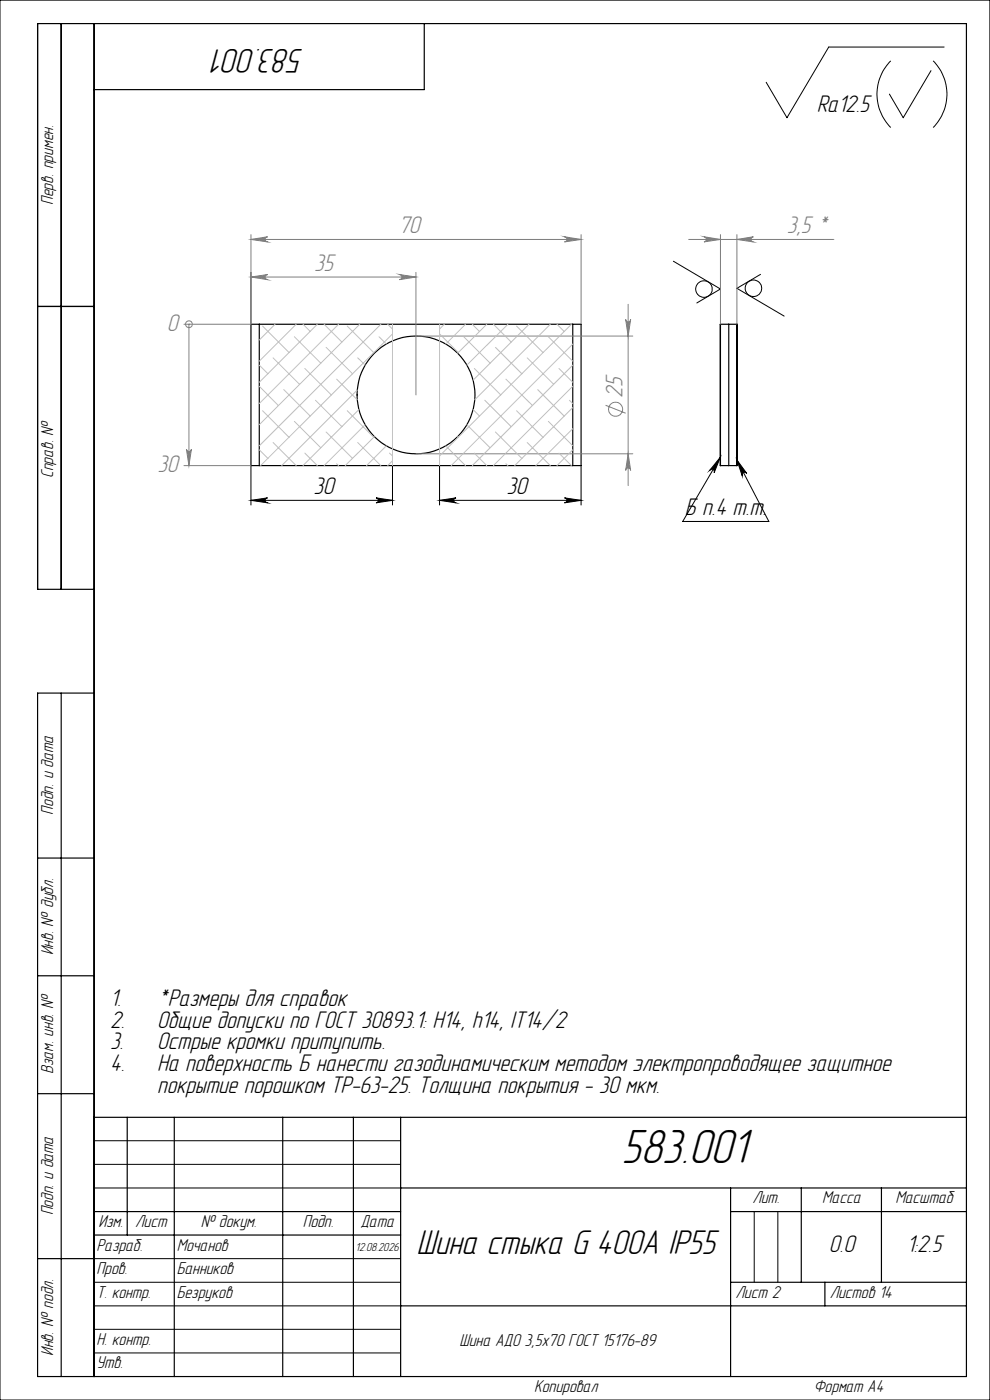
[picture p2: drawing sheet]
<svg xmlns="http://www.w3.org/2000/svg" width="210mm" height="297mm" viewBox="0 0 210 297" stroke-linecap="round" stroke-linejoin="round" font-family="sans-serif">
<g fill="none" stroke="#000" stroke-width=".25">
<path d="M13 5v120M20 5v287M90 5v14h-70M8 65h12M55 68.8h-1.8v30h1.8M55 68.8v30M55 68.8h66.5M121.5 68.8h1.8v30h-1.8M121.5 68.8v30M152.8 68.8h1.8M152.8 68.8v30M154.6 68.8h1.7"/>
<path d="M154.6 68.8v30M156.3 68.8h.1M156.3 68.8v30M55 98.8h66.5M152.8 98.8h1.8M154.6 98.8h1.7M156.3 98.8h.1M20 125h-12v-120h197v287h-197v-145h12M13 147v145M8 182h12M8 207h12M8 232h12"/>
<path d="M20 237h185M27 237v25M37 237v55M60 237v55M75 237v55M85 237v55M20 257h65M85 252h120M155 252v40M155 257h50M170 252v20M187 252v20"/>
<path d="M8 267h12M20 262h65M85 277h120M155 272h50M175 272v5"/>
<circle cx="88.2" cy="83.8" r="12.5"/>
</g>
<g fill="none" stroke="#808080" stroke-width=".21">
<path d="M53.2 50.8l3.6-.6a.55 .55 0 0 0-.6 .6 .55 .55 0 0 0 .6 .5zM53.2 58.8l3.6-.6a.55 .55 0 0 0-.6 .6 .55 .55 0 0 0 .6 .5zM53.2 49.8v19M53.2 50.8h70.1M53.2 58.8h35M84.7 58.2l3.5 .6-3.5 .5a.55 .55 0 0 0 .6-.5 .55 .55 0 0 0-.6-.6zM88.2 57.8v26M119.7 50.2l3.6 .6-3.6 .5a.55 .55 0 0 0 .6-.5 .55 .55 0 0 0-.6-.6zM123.3 49.8v19M146.1 50.8h30.8M149.3 50.2l3.5 .6-3.5 .5a.55 .55 0 0 0 .5-.5 .55 .55 0 0 0-.5-.6zM152.8 49.8v19"/>
<path d="M156.3 50.8l3.5-.6a.55 .55 0 0 0-.5 .6 .55 .55 0 0 0 .5 .5zM156.3 49.8v19M39 68.8h14.2M40.1 68.8h.1M40.1 68.8v30M88.3 71.3h45.9M132.7 67.8a.53 .53 0 0 0 .5 .5 .53 .53 0 0 0 .6-.5l-.6 3.5zM133.2 64.6v38.4M39 98.8h14.2M39.5 95.3a.53 .53 0 0 0 .6 .5 .53 .53 0 0 0 .5-.5l-.5 3.5zM88.3 96.3h45.9M128.4 86l4.3 1.7"/>
<path d="M133.2 96.3l.6 3.5a.53 .53 0 0 0-.6-.5 .53 .53 0 0 0-.5 .5z"/>
<circle cx="40.1" cy="68.8" r=".71"/>
<circle cx="130.6" cy="86.8" r="1.48"/>
</g>
<g fill="none" stroke="#000" stroke-width=".21">
<path d="M0 0h210v297h-210zM188.9 12.9a10 10 0 0 0 0 14.2M197.5 15l-5.9 10-2.9-5M197.9 12.9a10 10 0 0 1 0 14.2M200.3 10h-24.5l-8.9 15-4.4-7.5M142.8 55.4l10 5.9-5 3M161.3 58.2l-5 3 10 5.9M53.2 98.8v8.3M83.3 98.8v8.3M93.2 98.8v8.3M123.3 98.8v8.3M152.8 97l-1.3 3.3a.53 .53 0 0 0-.2-.7 .53 .53 0 0 0-.7 .2z"/>
<path d="M152.8 97l-8 13.6h18.3l-6.8-13M156.3 97.6l2.1 2.8a.55 .55 0 0 0-.7-.1 .55 .55 0 0 0-.3 .7zM53.2 106.1l3.6-.5a.53 .53 0 0 0-.6 .5 .53 .53 0 0 0 .6 .6zM53.2 106.1h30.1M79.8 105.6l3.5 .5-3.5 .6a.53 .53 0 0 0 .5-.6 .53 .53 0 0 0-.5-.5zM93.2 106.1l3.5-.5a.53 .53 0 0 0-.5 .5 .53 .53 0 0 0 .5 .6zM93.2 106.1h30.1M119.7 105.6l3.6 .5-3.6 .6a.53 .53 0 0 0 .6-.6 .53 .53 0 0 0-.6-.5zM20 242h65M20 247h65M20 252h65M160 257v15"/>
<path d="M165 257v15M20 267h65M20 272h65M20 277h65M20 282h65M20 287h65"/>
<circle cx="149.3" cy="61.3" r="1.75"/>
<circle cx="159.8" cy="61.1" r="1.75"/>
</g>
<g fill="none" stroke="#c0c0c0" stroke-width=".21">
<path d="M55 77.5l1.8 1.8M55.7 69.2l5.6 5.6M57.9 75.9l5.6 5.6M58.3 68.8l-3.3 3.3M62.4 71.4l5.7 5.6M62.8 68.8l-7.8 7.8M64.3 68.8l1.5 1.5M64.7 78.2l5.6 5.6M67.3 68.8l-12.3 12.3M68.8 68.8l3.7 3.8M69.2 73.7l5.6 5.6M71.8 68.8l-16.8 16.8"/>
<path d="M73.7 69.2l5.6 5.6M75.9 75.9l1.6 1.6M76.3 68.8l-21.3 21.3M80.4 71.4l1.6 1.6M80.8 68.8l-25.8 25.8M82.2 68.8l1.1 1M83.3 68.8v30M83.3 70.8l-28 28M93.2 68.8v30M93.2 70.8l4 4M94.3 68.8l-1.1 1M98.4 71.4l5.6 5.6"/>
<path d="M98.7 68.8l-4.2 4.2M100.2 68.8l1.5 1.5M100.6 78.2l5.6 5.6M103.3 68.8l-6.2 6.1M104.7 68.8l3.7 3.8M105.1 73.7l5.6 5.6M107.7 68.8l-8.7 8.7M109.6 69.2l5.6 5.6M111.8 75.9l5.6 5.6M112.2 68.8l-11.8 11.8M116.3 71.4l5.2 5.2M116.7 68.8l-16 16"/>
<path d="M118.1 68.8l1.6 1.5M118.6 78.2l2.9 2.9M121.2 68.8l-28 27.9M121.5 73l-25.8 25.8M121.5 77.5l-21.3 21.3M55 95.4l1.8 1.9M55 81.9l4.1 4.1M55.7 87.1l5.6 5.7M57.9 93.9l4.9 4.9M60.2 82.7l5.6 5.6M62.4 89.4l5.7 5.6M64.7 96.1l2.6 2.7"/>
<path d="M66.9 84.9l5.6 5.6M69.2 91.6l5.6 5.7M71.4 98.4l.4 .4M71.4 80.4l4.4 4.4M73.7 87.1l5.6 5.7M75.8 82.8l-16 16M75.9 93.9l4.9 4.9M76.1 86.9l-11.8 11.9M77.5 90.1l-8.7 8.7M79.4 92.6l-6.2 6.2M82 94.6l-4.2 4.2M82.6 96.1l.7 .6"/>
<path d="M83.3 97.8l-1.1 1M94.5 94.6l4.2 4.2M97.1 92.6l.1 .2M99 90.1l5 4.9M100.4 86.9l1.3 1.4M100.6 96.1l2.7 2.7M102.8 84.9l5.6 5.6M105.1 91.6l5.6 5.7M107.3 98.4l.4 .4M107.3 80.4l5.7 5.6M109.6 87.1l5.6 5.7M111.8 93.9l4.9 4.9"/>
<path d="M114.1 82.7l5.6 5.6M116.3 89.4l5.2 5.2M118.6 96.1l2.6 2.7M120.8 84.9l.7 .7M121.5 81.9l-16.8 16.9M121.5 86.5l-12.3 12.3M121.5 90.9l-7.8 7.9M121.5 95.4l-3.4 3.4"/>
</g>
<path d="M156.3 97.6l2.1 2.8a.55 .55 0 0 0-.7-.1 .55 .55 0 0 0-.3 .7zM152.8 97l-1.3 3.3a.53 .53 0 0 0-.2-.7 .53 .53 0 0 0-.7 .2z" fill="#000"/>
<g fill="#808080">
<path d="M119.7 50.2l3.6 .6-3.6 .5a.55 .55 0 0 0 .6-.5 .55 .55 0 0 0-.6-.6zM53.2 50.8l3.6-.6a.55 .55 0 0 0-.6 .6 .55 .55 0 0 0 .6 .5zM84.7 58.2l3.5 .6-3.5 .5a.55 .55 0 0 0 .6-.5 .55 .55 0 0 0-.6-.6zM53.2 58.8l3.6-.6a.55 .55 0 0 0-.6 .6 .55 .55 0 0 0 .6 .5z"/>
<path d="M149.3 50.2l3.5 .6-3.5 .5a.55 .55 0 0 0 .5-.5 .55 .55 0 0 0-.5-.6zM156.3 50.8l3.5-.6a.55 .55 0 0 0-.5 .6 .55 .55 0 0 0 .5 .5z"/>
<path d="M132.7 67.8a.53 .53 0 0 0 .5 .5 .53 .53 0 0 0 .6-.5l-.6 3.5zM133.2 96.3l.6 3.5a.53 .53 0 0 0-.6-.5 .53 .53 0 0 0-.5 .5z"/>
</g>
<g fill="#000">
<path d="M53.2 106.1l3.6-.5a.53 .53 0 0 0-.6 .5 .53 .53 0 0 0 .6 .6zM79.8 105.6l3.5 .5-3.5 .6a.53 .53 0 0 0 .5-.6 .53 .53 0 0 0-.5-.5z"/>
<path d="M93.2 106.1l3.5-.5a.53 .53 0 0 0-.5 .5 .53 .53 0 0 0 .5 .6zM119.7 105.6l3.6 .5-3.6 .6a.53 .53 0 0 0 .6-.6 .53 .53 0 0 0-.6-.5z"/>
</g>
<path d="M39.5 95.3a.53 .53 0 0 0 .6 .5 .53 .53 0 0 0 .5-.5l-.5 3.5z" fill="#808080"/>
<text font-size="10.5" x="131.8" y="246.7">583.001</text>
<g font-size="7.5">
<text x="64.4" y="10.5" transform="rotate(-180 64.4 10.5)">583.001</text>
<text x="88.3" y="266.1">Шина стыка G 400А IP55</text>
</g>
<g font-size="5.3">
<text x="173.3" y="23.7">Ra12.5</text>
<text x="66.5" y="104.9">30</text>
<text x="107.4" y="104.9">30</text>
<text x="145.3" y="109.3">Б п.4 т.т.</text>
<text x="23.4" y="213.4">1.</text>
<text x="33.4" y="213.4">*Размеры для справок</text>
<text x="23.4" y="218">2.</text>
<text x="33.4" y="218">Общие допуски по ГОСТ 30893.1: H14, h14, IT14/2</text>
<text x="23.4" y="227.2">4.</text>
<text x="23.4" y="222.6">3.</text>
<text x="33.4" y="227.2">На поверхность Б нанести газодинамическим методом электропроводящее защитное</text>
<text x="33.4" y="222.6">Острые кромки притупить.</text>
<text x="33.4" y="231.8">покрытие порошком ТР-63-25. Толщина покрытия - 30 мкм.</text>
<text x="175.8" y="265.6">0.0</text>
<text x="192.3" y="265.6">1:2.5</text>
</g>
<g font-size="5.3" fill="#808080">
<text x="84.5" y="49.5">70</text>
<text x="166.9" y="49.5">3,5 *</text>
<text x="66.6" y="57.5">35</text>
<text x="35.4" y="70.2">0</text>
<text x="132" y="84.3" transform="rotate(-90 132 84.3)">25</text>
<text x="33.4" y="100.2">30</text>
</g>
<g font-size="3.8">
<text x="11.2" y="43.5" transform="rotate(-90 11.2 43.5)">Перв. примен.</text>
<text x="11.3" y="101.4" transform="rotate(-90 11.3 101.4)">Справ. №</text>
<text x="11.2" y="172.8" transform="rotate(-90 11.2 172.8)">Подп. и дата</text>
<text x="11.3" y="202.7" transform="rotate(-90 11.3 202.7)">Инв. № дубл.</text>
<text x="11.2" y="227.8" transform="rotate(-90 11.2 227.8)">Взам. инв. №</text>
<text x="11.2" y="257.8" transform="rotate(-90 11.2 257.8)">Подп. и дата</text>
<text x="159.6" y="255.2">Лит.</text>
<text x="174.4" y="255.2">Масса</text>
<text x="189.9" y="255.2">Масштаб</text>
<text x="20.9" y="260.3">Изм.</text>
<text x="28.7" y="260.3">Лист</text>
<text x="42.6" y="260.3">№ докум.</text>
<text x="64.2" y="260.3">Подп.</text>
<text x="76.5" y="260.3">Дата</text>
<text x="20.5" y="265.3">Разраб.</text>
<text x="37.5" y="265.4">Мочанов</text>
<text x="20.5" y="275.3">Т. контр.</text>
<text x="20.5" y="270.2">Пров.</text>
<text x="37.5" y="270.4">Банников</text>
<text x="37.5" y="275.4">Безруков</text>
<text x="156" y="275.3">Лист 2</text>
<text x="176" y="275.3">Листов 14</text>
<text x="11.3" y="287.7" transform="rotate(-90 11.3 287.7)">Инв. № подл.</text>
<text x="20.5" y="285.2">Н. контр.</text>
<text x="97.5" y="285.5">Шина АДО 3,5х70 ГОСТ 15176-89</text>
<text x="20.5" y="290.2">Утв.</text>
<text x="113.3" y="295.3">Копировал</text>
<text x="172.6" y="295.3">Формат А4</text>
</g>
<text font-size="2.6" x="75.4" y="265.4">12.08.2026</text>
</svg>
